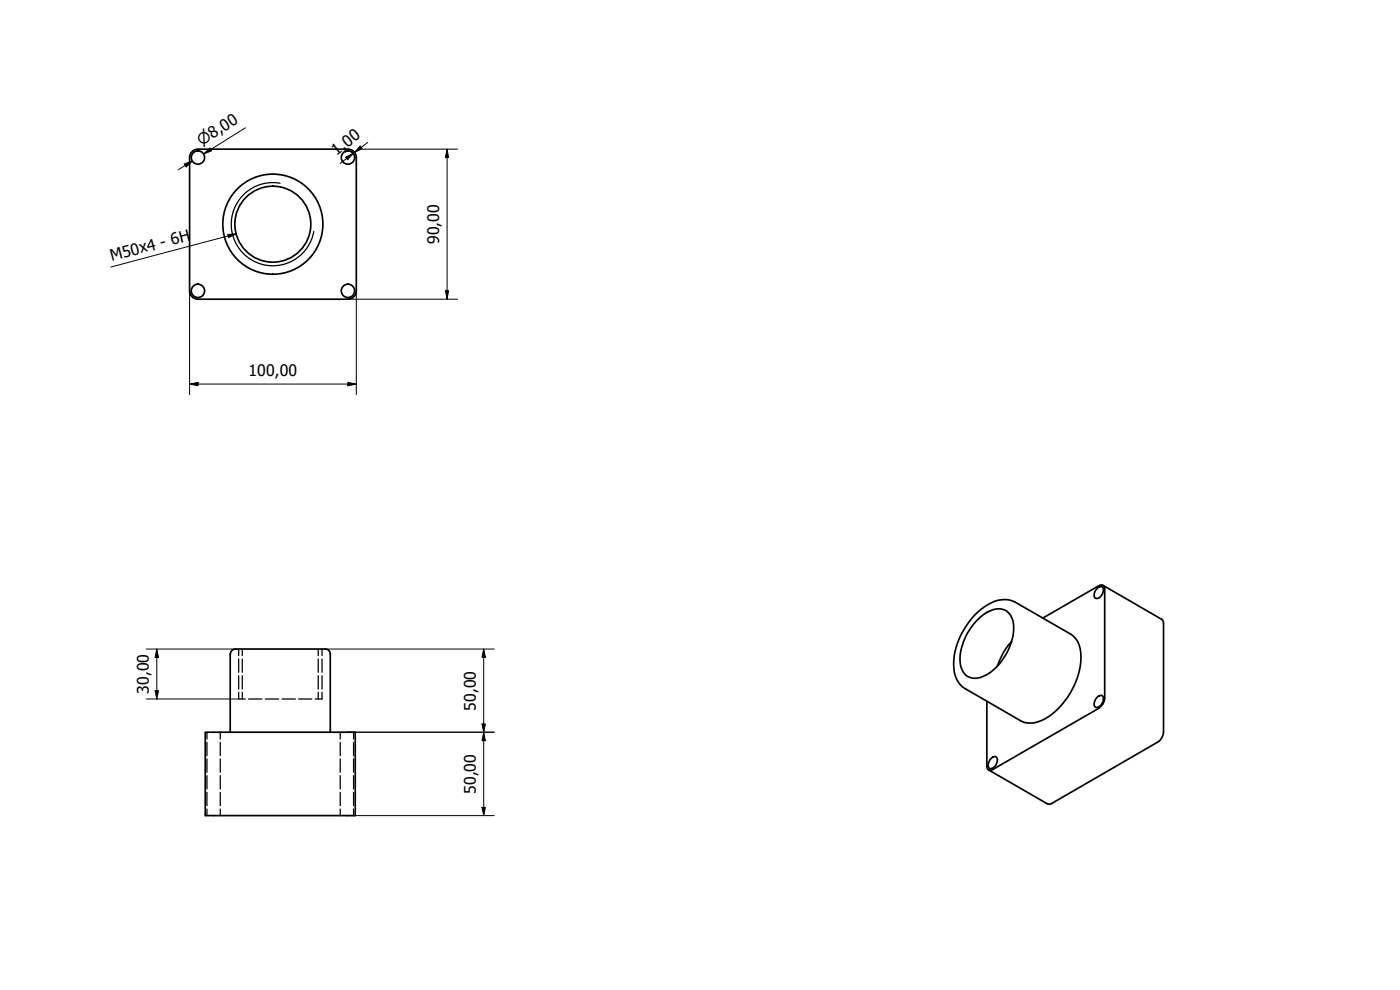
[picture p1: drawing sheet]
<svg xmlns="http://www.w3.org/2000/svg" width="420mm" height="297mm" viewBox="0 0 420 297" stroke-linecap="round" stroke-linejoin="round" font-family="sans-serif">
<!-- layer: Visible (ISO) -->
<g fill="none" stroke="#000" stroke-width=".51">
<path d="M56.9 47.2v40.1a2.51 2.51 0 0 0 2.5 2.5h45M104.4 44.8h-45a2.51 2.51 0 0 0-2.5 2.5M104.4 44.8a2.51 2.51 0 0 1 2.5 2.5M106.9 47.2v40.1a2.51 2.51 0 0 1-2.5 2.5M329.3 176.5a1.03 1.03 0 0 1 1.8 0 2.58 2.58 0 0 1-2.2 3.1 1.7 1.7 0 0 1 0-2.6zM331 175.6l17.7 10.3 .4 .6 .1 33.1-.5 1.7-1.3 1.4-32.2 18.6-.8-.1-17.7-10.2M69.1 196.2v23.5M70.6 194.7h27a1.49 1.49 0 0 1 1.5 1.5v23.5M70.6 194.7a1.49 1.49 0 0 0-1.4 1.5M292.5 184.6a12.2 12.2 0 0 1 10.3-4.6l1.9 .7 16.7 9.6a8.3 8.3 0 0 1 3 8.3 22.7 22.7 0 0 1-11.7 17.5 7 7 0 0 1-6.4 .2l-16.5-9.6a8 8 0 0 1-3.6-7.5 22.6 22.6 0 0 1 6.3-14.6zM293.1 186.3a9.7 9.7 0 0 1 7.1-3.6 5 5 0 0 1 4 5.8 17.3 17.3 0 0 1-9.1 14.4 4.6 4.6 0 0 1-6.9-4 17.2 17.2 0 0 1 4.9-12.6zM303.6 192.5a19.3 19.3 0 0 0-4.3 7.3"/>
<path d="M312.9 185.5l16.9-9.7a1.08 1.08 0 0 1 1.2-.2 1.08 1.08 0 0 1 .5 1.2v33.2a3.9 3.9 0 0 1-1.7 2.5l-31.9 18.4a1.08 1.08 0 0 1-1.2 .1 1.08 1.08 0 0 1-.5-1.1v-19.5M61.6 219.7h45v25h-45zM329.3 209.2a1.03 1.03 0 0 1 1.8 0 2.6 2.6 0 0 1-2.2 3.1 1.78 1.78 0 0 1 0-2.7zM297.5 227.5a1 1 0 0 1 1.8 .1 2.58 2.58 0 0 1-2.2 3 1.76 1.76 0 0 1 0-2.6z"/>
<circle cx="59.4" cy="47.3" r="2"/>
<circle cx="104.4" cy="47.3" r="2"/>
<circle cx="81.9" cy="67.3" r="11.4"/>
<circle cx="81.9" cy="67.3" r="15"/>
<circle cx="59.4" cy="87.3" r="2"/>
<circle cx="104.4" cy="87.3" r="2"/>
</g>
<!-- layer: Visible fina (ISO) -->
<path d="M84.1 55a12.5 12.5 0 0 0-14.5 10.1 12.5 12.5 0 0 0 10.1 14.5 12.5 12.5 0 0 0 14.5-10.2" fill="none" stroke="#000" stroke-width=".38"/>
<!-- layer: Oculto (ISO) -->
<g fill="none" stroke="#000" stroke-width=".38">
<path d="M71.6 194.7v2M71.6 197.7v4M72.7 194.7v2M72.7 197.7v4M95.5 194.7v2M95.5 197.7v4M96.6 194.7v2M96.6 197.7v4M62.1 219.7v2M66.1 219.7v2M71.6 202.7v4M71.6 207.7v2h2"/>
<path d="M72.7 202.7v4M72.7 207.7v2M74.6 209.7h4M79.6 209.7h4M84.6 209.7h4M89.6 209.7h4M95.5 202.7v4M95.5 207.7v2M96.6 202.7v4M96.6 207.7v2h-2M102.1 219.7v2M106.1 219.7v2"/>
<path d="M62.1 222.7v4M62.1 227.7v4M62.1 232.7v4M62.1 237.7v4M66.1 222.7v4M66.1 227.7v4M66.1 232.7v4M66.1 237.7v4M102.1 222.7v4M102.1 227.7v4M102.1 232.7v4M102.1 237.7v4"/>
<path d="M106.1 222.7v4M106.1 227.7v4M106.1 232.7v4M106.1 237.7v4M62.1 242.7v2M66.1 242.7v2M102.1 242.7v2M106.1 242.7v2"/>
</g>
<!-- layer: Cota (ISO) -->
<g fill="none" stroke="#000" stroke-width=".3">
<path d="M73.7 38.3l-12.6 7.9 2.1-1.3M55.3 49.2l2.4-.9-1.8 1.8zM57.7 48.3l-4.2 2.7M61.1 46.2l1.9-1.8 .5 .9zM103.7 47.2l2.3-1.2-1.7 1.9zM105.9 45.1l.5 .6-.4 .3-.5-.5M106 46l-4 3.1M108.1 43.8l.6 .8-2.3 1.1zM108.6 44.8h28.8M110.4 42.7l-4 3M134.2 44.8l.4 2.4h-.9zM134.2 44.8v45"/>
<path d="M56.9 87.2v31.2M104.4 89.8h33M106.9 87.2v31.2M133.7 87.2h.9l-.4 2.6zM56.9 115.2l2.5-.5v1zM56.9 115.2h50M104.4 114.7l2.5 .5-2.5 .5zM43.9 194.7h26.7M47.1 194.7l.5 2.5h-1.1zM47.1 194.7v15M97.6 194.7h50.7M145.2 194.7l.5 2.5h-1z"/>
<path d="M145.2 194.7v50M43.9 209.7h27.7M46.5 207.2h1.1l-.5 2.5zM104.1 219.7h44.2M144.7 217.2h1l-.5 2.5zM145.2 219.7l.5 2.5h-1zM104.1 244.7h44.2M144.7 242.2h1l-.5 2.5z"/>
</g>
<g fill="#000">
<path d="M55.3 49.2l2.4-.9-1.8 1.8zM61.1 46.2l1.9-1.8 .5 .9zM103.7 47.2l2.3-1.2-1.7 1.9zM108.1 43.8l.6 .8-2.3 1.1zM134.2 44.8l.4 2.4h-.9zM133.7 87.2h.9l-.4 2.6zM56.9 115.2l2.5-.5v1zM104.4 114.7l2.5 .5-2.5 .5zM47.1 194.7l.5 2.5h-1.1zM145.2 194.7l.5 2.5h-1zM46.5 207.2h1.1l-.5 2.5zM144.7 217.2h1l-.5 2.5z"/>
<path d="M145.2 219.7l.5 2.5h-1zM144.7 242.2h1l-.5 2.5z"/>
</g>
<path d="M68.3 70.3l2.6-.1-2.3 1.1zM70.9 70.2l-37.6 9.9" fill="none" stroke="#000" stroke-width=".3"/>
<path d="M68.3 70.3l2.6-.1-2.3 1.1z" fill="#000"/>
<g font-size="4.8">
<text x="101" y="46.8" transform="rotate(-37 101 46.8)">1,00</text>
<text x="131.8" y="73.2" transform="rotate(-90 131.8 73.2)">90,00</text>
<text x="33.6" y="78.3" transform="rotate(-15 33.6 78.3)">M50x4 - 6H</text>
<text x="74.6" y="112.8">100,00</text>
<text x="44.6" y="208.2" transform="rotate(-90 44.6 208.2)">30,00</text>
<text x="142.8" y="213.2" transform="rotate(-90 142.8 213.2)">50,00</text>
<text x="142.8" y="238.2" transform="rotate(-90 142.8 238.2)">50,00</text>
</g>
<text font-size="4.6" x="60.5" y="43.7" transform="rotate(-32 60.5 43.7)">⌀8,00</text>
</svg>
